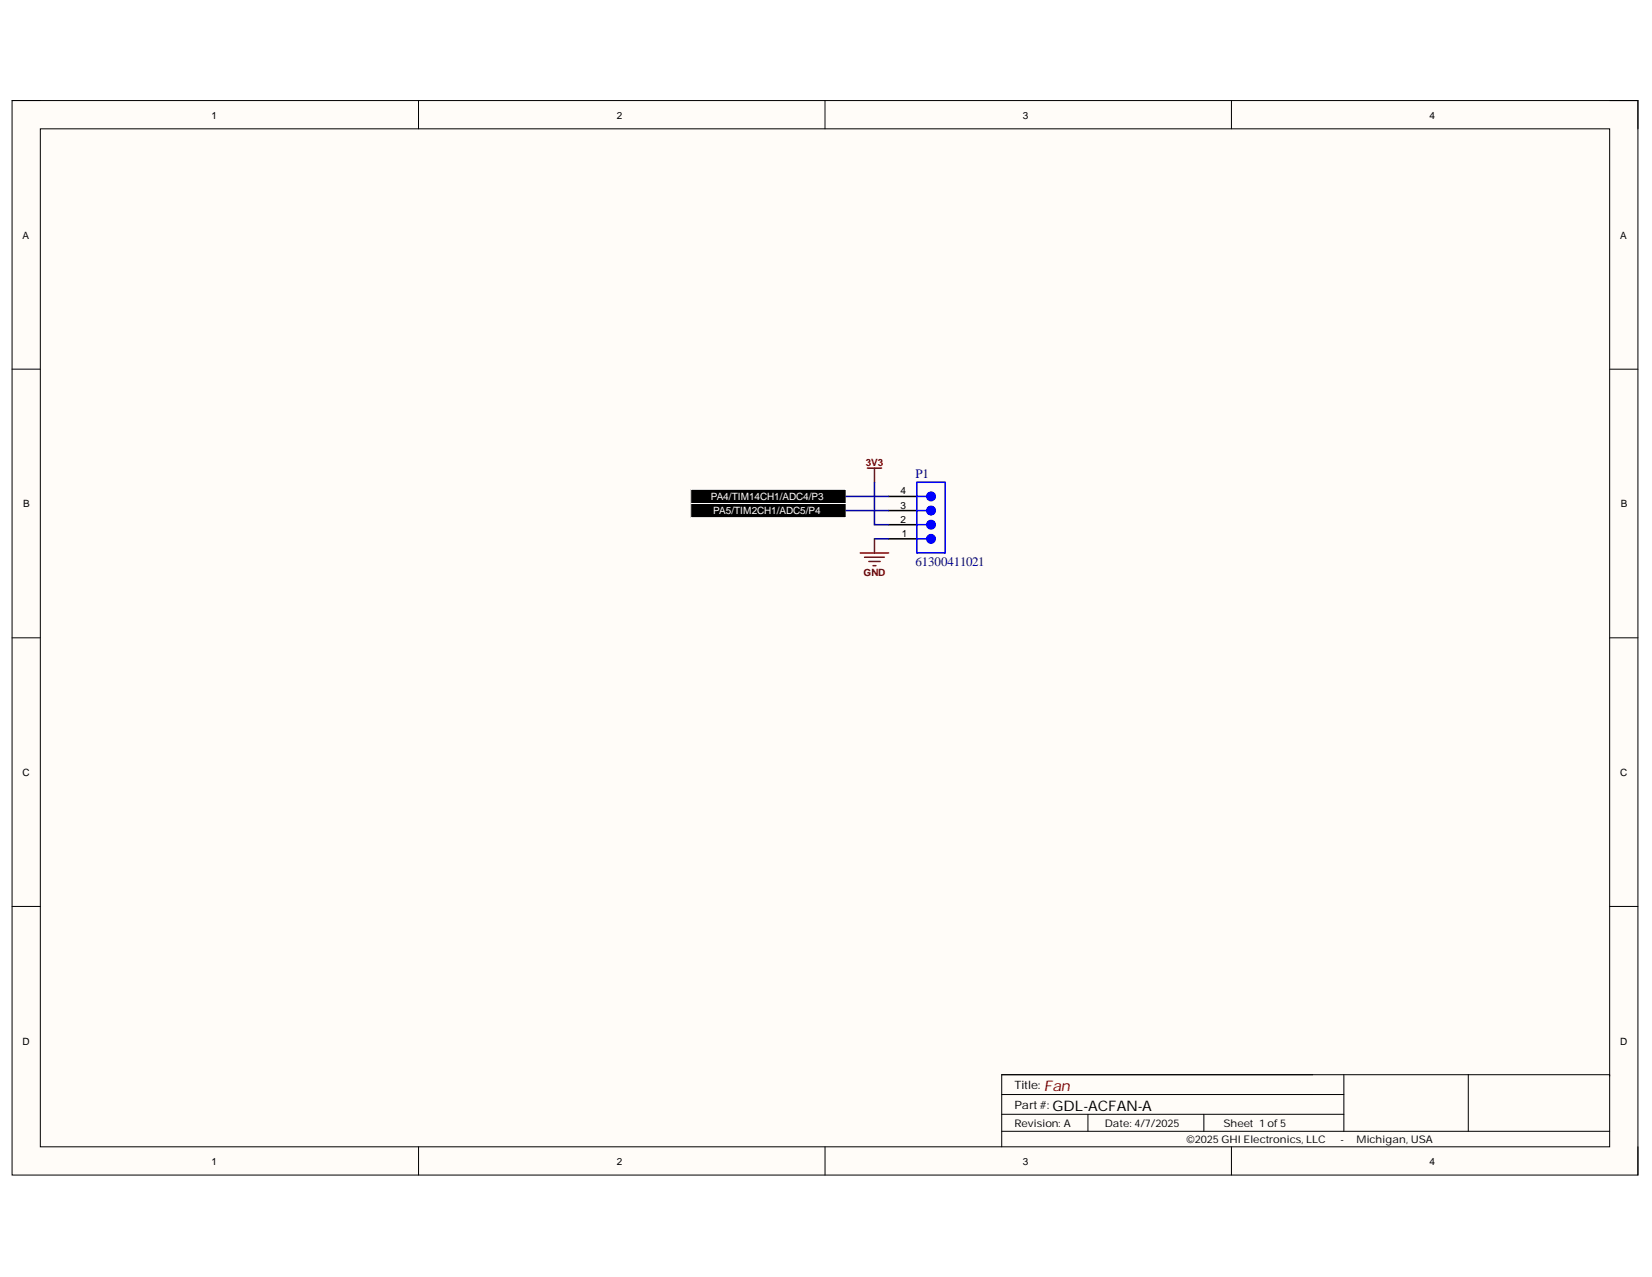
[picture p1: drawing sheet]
<svg xmlns="http://www.w3.org/2000/svg" width="279mm" height="216mm" viewBox="0 0 279 216" stroke-linecap="round" stroke-linejoin="round" font-family="sans-serif">
<path d="M2 17h275v181.7h-275z" fill-rule="evenodd" fill="#fffcf8"/>
<path d="M2 17h275v181.7h-275z" fill="none" stroke="#000" stroke-width=".17"/>
<path d="M6.8 21.8h265.4v172.1h-265.4z" fill-rule="evenodd" fill="#fffcf8"/>
<g fill="none" stroke="#000" stroke-width=".17">
<path d="M2 17h4.8M70.8 17v4.8M139.5 17v4.8M208.3 17v4.8M272.2 17h4.8v4.8M6.8 21.8h265.4v172.1h-265.4zM2 62.4h4.8M272.2 62.4h4.8M2 107.8h4.8M272.2 107.8h4.8M2 153.3h4.8M272.2 153.3h4.8"/>
<path d="M70.8 193.9v4.8M139.5 193.9v4.8M169.4 188.4h57.9M169.4 191.3h102.8M169.4 185.1h57.9M184 188.4v2.9M203.6 188.4v2.9M208.3 193.9v4.8M227.3 181.7v9.6M248.3 181.7v9.6M272.2 181.9v-.2h-102.8v12.2M277 193.9v4.8"/>
</g>
<path d="M150.3 88.7h4.8M150.3 91.1h4.8" fill="none" stroke="#000" stroke-width=".25"/>
<path d="M155.1 88.7h1.6" fill="none" stroke="#00f" stroke-width=".25"/>
<circle cx="157.5" cy="88.7" r=".72" fill="#00f"/>
<g fill="none" stroke="#00f" stroke-width=".25">
<path d="M155.1 91.1h1.6M155.1 86.3h1.6"/>
<circle cx="157.5" cy="88.7" r=".72"/>
</g>
<path d="M150.3 86.3h4.8" fill="none" stroke="#000" stroke-width=".25"/>
<circle cx="157.5" cy="86.3" r=".72" fill="#00f"/>
<g fill="none" stroke="#00f" stroke-width=".25">
<path d="M155.1 83.9h1.6"/>
<circle cx="157.5" cy="86.3" r=".72"/>
</g>
<path d="M150.3 83.9h4.8" fill="none" stroke="#000" stroke-width=".25"/>
<circle cx="157.5" cy="83.9" r=".72" fill="#00f"/>
<g fill="none" stroke="#00f" stroke-width=".25">
<path d="M155.1 81.5h4.8v12h-4.8z"/>
<circle cx="157.5" cy="83.9" r=".72"/>
</g>
<circle cx="157.5" cy="91.1" r=".72" fill="#00f"/>
<circle cx="157.5" cy="91.1" r=".72" fill="none" stroke="#00f" stroke-width=".25"/>
<path d="M146.7 79.1h2.4M147.9 79.1v2.4M145.5 93.5h4.8M146.2 94.2h3.4M146.9 94.9h2M147.7 95.6h.4M147.9 91.1v2.4" fill="none" stroke="#800000" stroke-width=".25"/>
<g fill="#000">
<path d="M116.8 82.7h26.3v2.4h-26.3z" fill-rule="evenodd"/>
<path d="M116.8 85.1h26.3v2.4h-26.3z" fill-rule="evenodd"/>
</g>
<path d="M116.8 82.7h26.3v2.4h-26.3zM116.8 85.1h26.3v2.4h-26.3z" fill="none" stroke="#fff" stroke-width=".17"/>
<path d="M143.1 83.9h7.2M143.1 86.3h7.2M147.9 81.5v7.2h2.4M147.9 91.1h2.4" fill="none" stroke="#000080" stroke-width=".25"/>
<text font-size="2.5" fill="#800000" x="176.6" y="184.4">Fan</text>
<text font-size="2.5" x="178" y="187.8">GDL-ACFAN-A</text>
<g font-size="2.2" fill="#000080">
<text x="154.8" y="80.9">P1</text>
<text x="154.8" y="95.7">61300411021</text>
</g>
<g font-size="1.9">
<text x="171.6" y="184.1">Title:</text>
<text x="171.6" y="187.5">Part #:</text>
</g>
<g font-size="1.8">
<text x="171.6" y="190.5">Revision: A</text>
<text x="186.9" y="190.5">Date: 4/7/2025</text>
<text x="206.9" y="190.5">Sheet 1 of 5</text>
<text x="200.7" y="193.3">©2025 GHI Electronics, LLC</text>
<text x="226.7" y="193.3">-</text>
<text x="229.4" y="193.3">Michigan, USA</text>
</g>
<g font-size="1.7">
<text x="35.8" y="20">1</text>
<text x="104.3" y="20">2</text>
<text x="173" y="20">3</text>
<text x="241.8" y="20">4</text>
<text x="3.8" y="40.3">A</text>
<text x="274" y="40.3">A</text>
<text x="152.3" y="83.6">4</text>
<text x="3.9" y="85.8">B</text>
<text x="152.3" y="88.4">2</text>
<text x="152.3" y="86">3</text>
<text x="274.1" y="85.8">B</text>
<text x="152.5" y="90.8">1</text>
<text x="3.8" y="131.2">C</text>
<text x="274" y="131.2">C</text>
<text x="3.8" y="176.6">D</text>
<text x="274" y="176.6">D</text>
<text x="35.8" y="196.9">1</text>
<text x="104.3" y="196.9">2</text>
<text x="173" y="196.9">3</text>
<text x="241.8" y="196.9">4</text>
</g>
<g font-size="1.7" fill="#800000">
<text x="146.4" y="78.8">3V3</text>
<text x="146" y="97.4">GND</text>
</g>
<g font-size="1.7" fill="#fff">
<text x="120.2" y="84.6">PA4/TIM14CH1/ADC4/P3</text>
<text x="120.6" y="86.9">PA5/TIM2CH1/ADC5/P4</text>
</g>
</svg>
